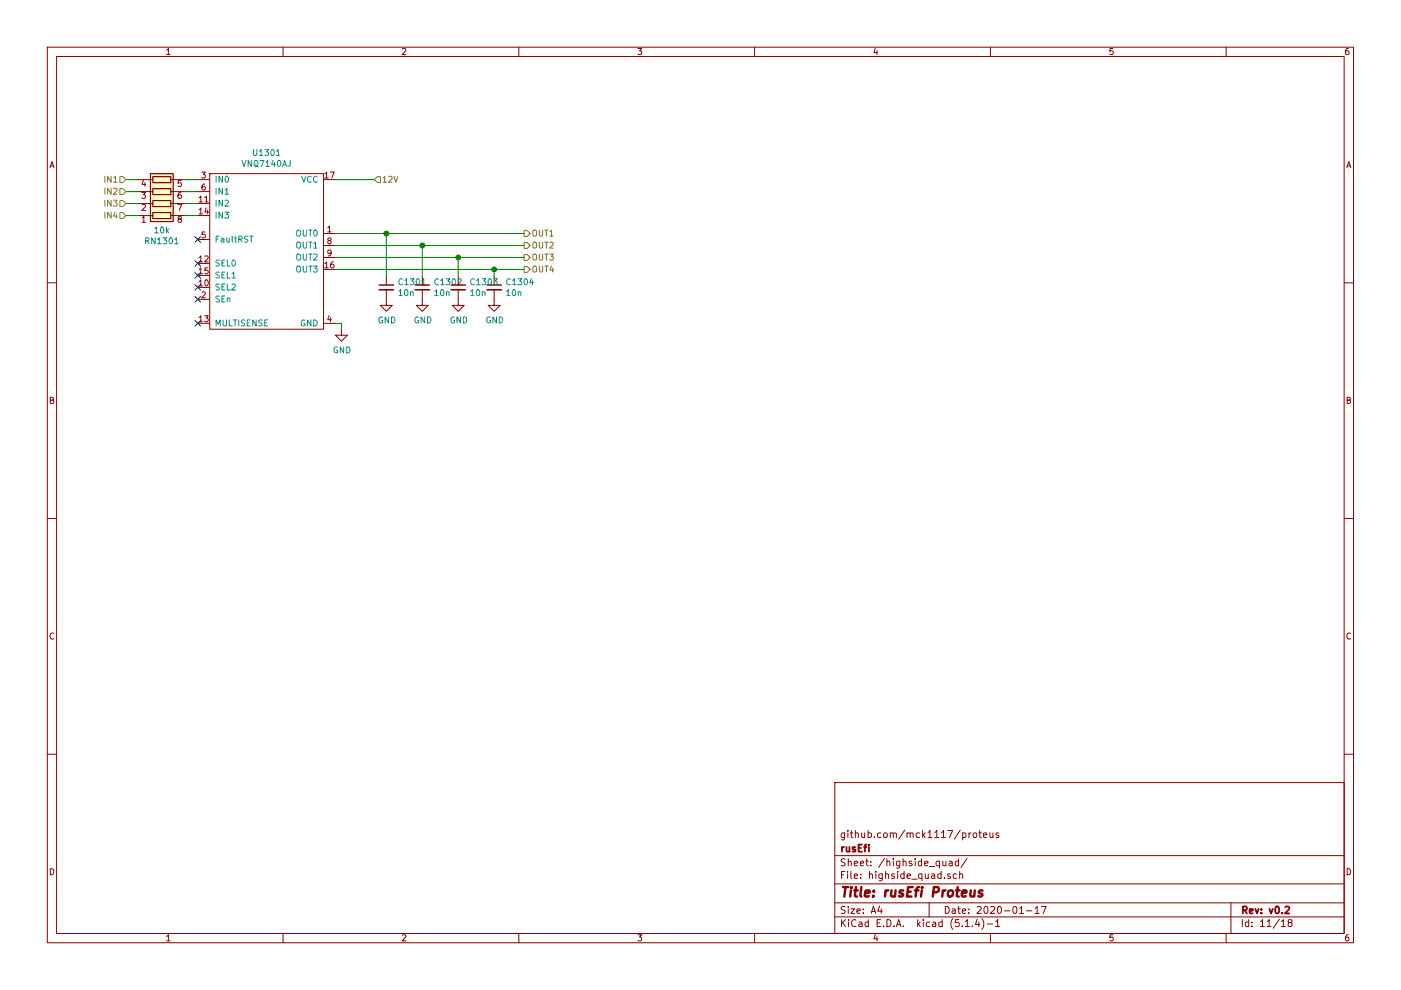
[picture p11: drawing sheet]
EESchema Schematic File Version 4
LIBS:proteus-cache
EELAYER 30 0
EELAYER END
$Descr A4 11693 8268
encoding utf-8
Sheet 11 18
Title "rusEfi Proteus"
Date "2020-01-17"
Rev "v0.2"
Comp "rusEfi"
Comment1 "github.com/mck1117/proteus"
Comment2 ""
Comment3 ""
Comment4 ""
$EndDescr
$Comp
L vnq7140aj:VNQ7140AJ U1301
U 1 1
P 2200 2050
F 0 "U1301" H 2225 2825 50  0000 C CNN
F 1 "VNQ7140AJ" H 2225 2734 50  0000 C CNN
F 2 "powersso:PowerSSO-16" H 2150 2350 50  0001 C CNN
F 3 "~" H 2150 2350 50  0001 C CNN
F 4 "VNQ7140AJTR" H 2200 2050 50  0001 C CNN "PN"
	1    2200 2050
	1    0    0    -1  
$EndComp
$Comp
L power:GND #PWR01305
U 1 1
P 2850 2750
F 0 "#PWR01305" H 2850 2500 50  0001 C CNN
F 1 "GND" H 2855 2577 50  0000 C CNN
F 2 "" H 2850 2750 50  0001 C CNN
F 3 "" H 2850 2750 50  0001 C CNN
	1    2850 2750
	1    0    0    -1  
$EndComp
Text HLabel 3125 1500 2    50   Input ~ 0
12V
Text HLabel 4375 1950 2    50   Output ~ 0
OUT1
Text HLabel 4375 2050 2    50   Output ~ 0
OUT2
Text HLabel 4375 2150 2    50   Output ~ 0
OUT3
Text HLabel 4375 2250 2    50   Output ~ 0
OUT4
Wire Wire Line
	2800 1950 3225 1950
Wire Wire Line
	2800 2050 3525 2050
Wire Wire Line
	4375 2150 3825 2150
Wire Wire Line
	2800 2250 4125 2250
NoConn ~ 1650 2200
NoConn ~ 1650 2300
NoConn ~ 1650 2400
NoConn ~ 1650 2500
NoConn ~ 1650 2700
Text HLabel 1050 1500 0    50   Input ~ 0
IN1
Text HLabel 1050 1600 0    50   Input ~ 0
IN2
Text HLabel 1050 1700 0    50   Input ~ 0
IN3
Text HLabel 1050 1800 0    50   Input ~ 0
IN4
Wire Wire Line
	2800 1500 3125 1500
$Comp
L Device:R_Pack04 RN1301
U 1 1
P 1350 1600
F 0 "RN1301" V 933 1600 50  0000 C CNN
F 1 "10k" V 1024 1600 50  0000 C CNN
F 2 "Resistor_SMD:R_Array_Convex_4x0603" V 1625 1600 50  0001 C CNN
F 3 "~" H 1350 1600 50  0001 C CNN
F 4 "CAT16-1002F4LF" H 1350 1600 50  0001 C CNN "PN"
	1    1350 1600
	0    1    -1   0   
$EndComp
Wire Wire Line
	1550 1500 1650 1500
Wire Wire Line
	1650 1600 1550 1600
Wire Wire Line
	1550 1700 1650 1700
Wire Wire Line
	1650 1800 1550 1800
Wire Wire Line
	1050 1800 1150 1800
Wire Wire Line
	1150 1700 1050 1700
Wire Wire Line
	1050 1600 1150 1600
Wire Wire Line
	1150 1500 1050 1500
Wire Wire Line
	2800 2700 2850 2700
Wire Wire Line
	2850 2700 2850 2750
$Comp
L Device:C_Small C1304
U 1 1
P 4125 2400
F 0 "C1304" H 4217 2446 50  0000 L CNN
F 1 "10n" H 4217 2355 50  0000 L CNN
F 2 "Capacitor_SMD:C_0603_1608Metric" H 4125 2400 50  0001 C CNN
F 3 "~" H 4125 2400 50  0001 C CNN
F 4 "CGA3E2X7R1H103M080AA" H 4125 2400 50  0001 C CNN "PN"
	1    4125 2400
	1    0    0    -1  
$EndComp
$Comp
L Device:C_Small C1301
U 1 1
P 3225 2400
F 0 "C1301" H 3317 2446 50  0000 L CNN
F 1 "10n" H 3317 2355 50  0000 L CNN
F 2 "Capacitor_SMD:C_0603_1608Metric" H 3225 2400 50  0001 C CNN
F 3 "~" H 3225 2400 50  0001 C CNN
F 4 "CGA3E2X7R1H103M080AA" H 3225 2400 50  0001 C CNN "PN"
	1    3225 2400
	1    0    0    -1  
$EndComp
$Comp
L Device:C_Small C1302
U 1 1
P 3525 2400
F 0 "C1302" H 3617 2446 50  0000 L CNN
F 1 "10n" H 3617 2355 50  0000 L CNN
F 2 "Capacitor_SMD:C_0603_1608Metric" H 3525 2400 50  0001 C CNN
F 3 "~" H 3525 2400 50  0001 C CNN
F 4 "CGA3E2X7R1H103M080AA" H 3525 2400 50  0001 C CNN "PN"
	1    3525 2400
	1    0    0    -1  
$EndComp
$Comp
L Device:C_Small C1303
U 1 1
P 3825 2400
F 0 "C1303" H 3917 2446 50  0000 L CNN
F 1 "10n" H 3917 2355 50  0000 L CNN
F 2 "Capacitor_SMD:C_0603_1608Metric" H 3825 2400 50  0001 C CNN
F 3 "~" H 3825 2400 50  0001 C CNN
F 4 "CGA3E2X7R1H103M080AA" H 3825 2400 50  0001 C CNN "PN"
	1    3825 2400
	1    0    0    -1  
$EndComp
$Comp
L power:GND #PWR01304
U 1 1
P 4125 2500
F 0 "#PWR01304" H 4125 2250 50  0001 C CNN
F 1 "GND" H 4130 2327 50  0000 C CNN
F 2 "" H 4125 2500 50  0001 C CNN
F 3 "" H 4125 2500 50  0001 C CNN
	1    4125 2500
	1    0    0    -1  
$EndComp
$Comp
L power:GND #PWR01301
U 1 1
P 3225 2500
F 0 "#PWR01301" H 3225 2250 50  0001 C CNN
F 1 "GND" H 3230 2327 50  0000 C CNN
F 2 "" H 3225 2500 50  0001 C CNN
F 3 "" H 3225 2500 50  0001 C CNN
	1    3225 2500
	1    0    0    -1  
$EndComp
$Comp
L power:GND #PWR01302
U 1 1
P 3525 2500
F 0 "#PWR01302" H 3525 2250 50  0001 C CNN
F 1 "GND" H 3530 2327 50  0000 C CNN
F 2 "" H 3525 2500 50  0001 C CNN
F 3 "" H 3525 2500 50  0001 C CNN
	1    3525 2500
	1    0    0    -1  
$EndComp
$Comp
L power:GND #PWR01303
U 1 1
P 3825 2500
F 0 "#PWR01303" H 3825 2250 50  0001 C CNN
F 1 "GND" H 3830 2327 50  0000 C CNN
F 2 "" H 3825 2500 50  0001 C CNN
F 3 "" H 3825 2500 50  0001 C CNN
	1    3825 2500
	1    0    0    -1  
$EndComp
Wire Wire Line
	3225 2300 3225 1950
Connection ~ 3225 1950
Wire Wire Line
	3225 1950 4375 1950
Wire Wire Line
	3525 2050 3525 2300
Connection ~ 3525 2050
Wire Wire Line
	3525 2050 4375 2050
Wire Wire Line
	3825 2300 3825 2150
Connection ~ 3825 2150
Wire Wire Line
	3825 2150 2800 2150
Wire Wire Line
	4125 2300 4125 2250
Connection ~ 4125 2250
Wire Wire Line
	4125 2250 4375 2250
NoConn ~ 1650 2000
$EndSCHEMATC
